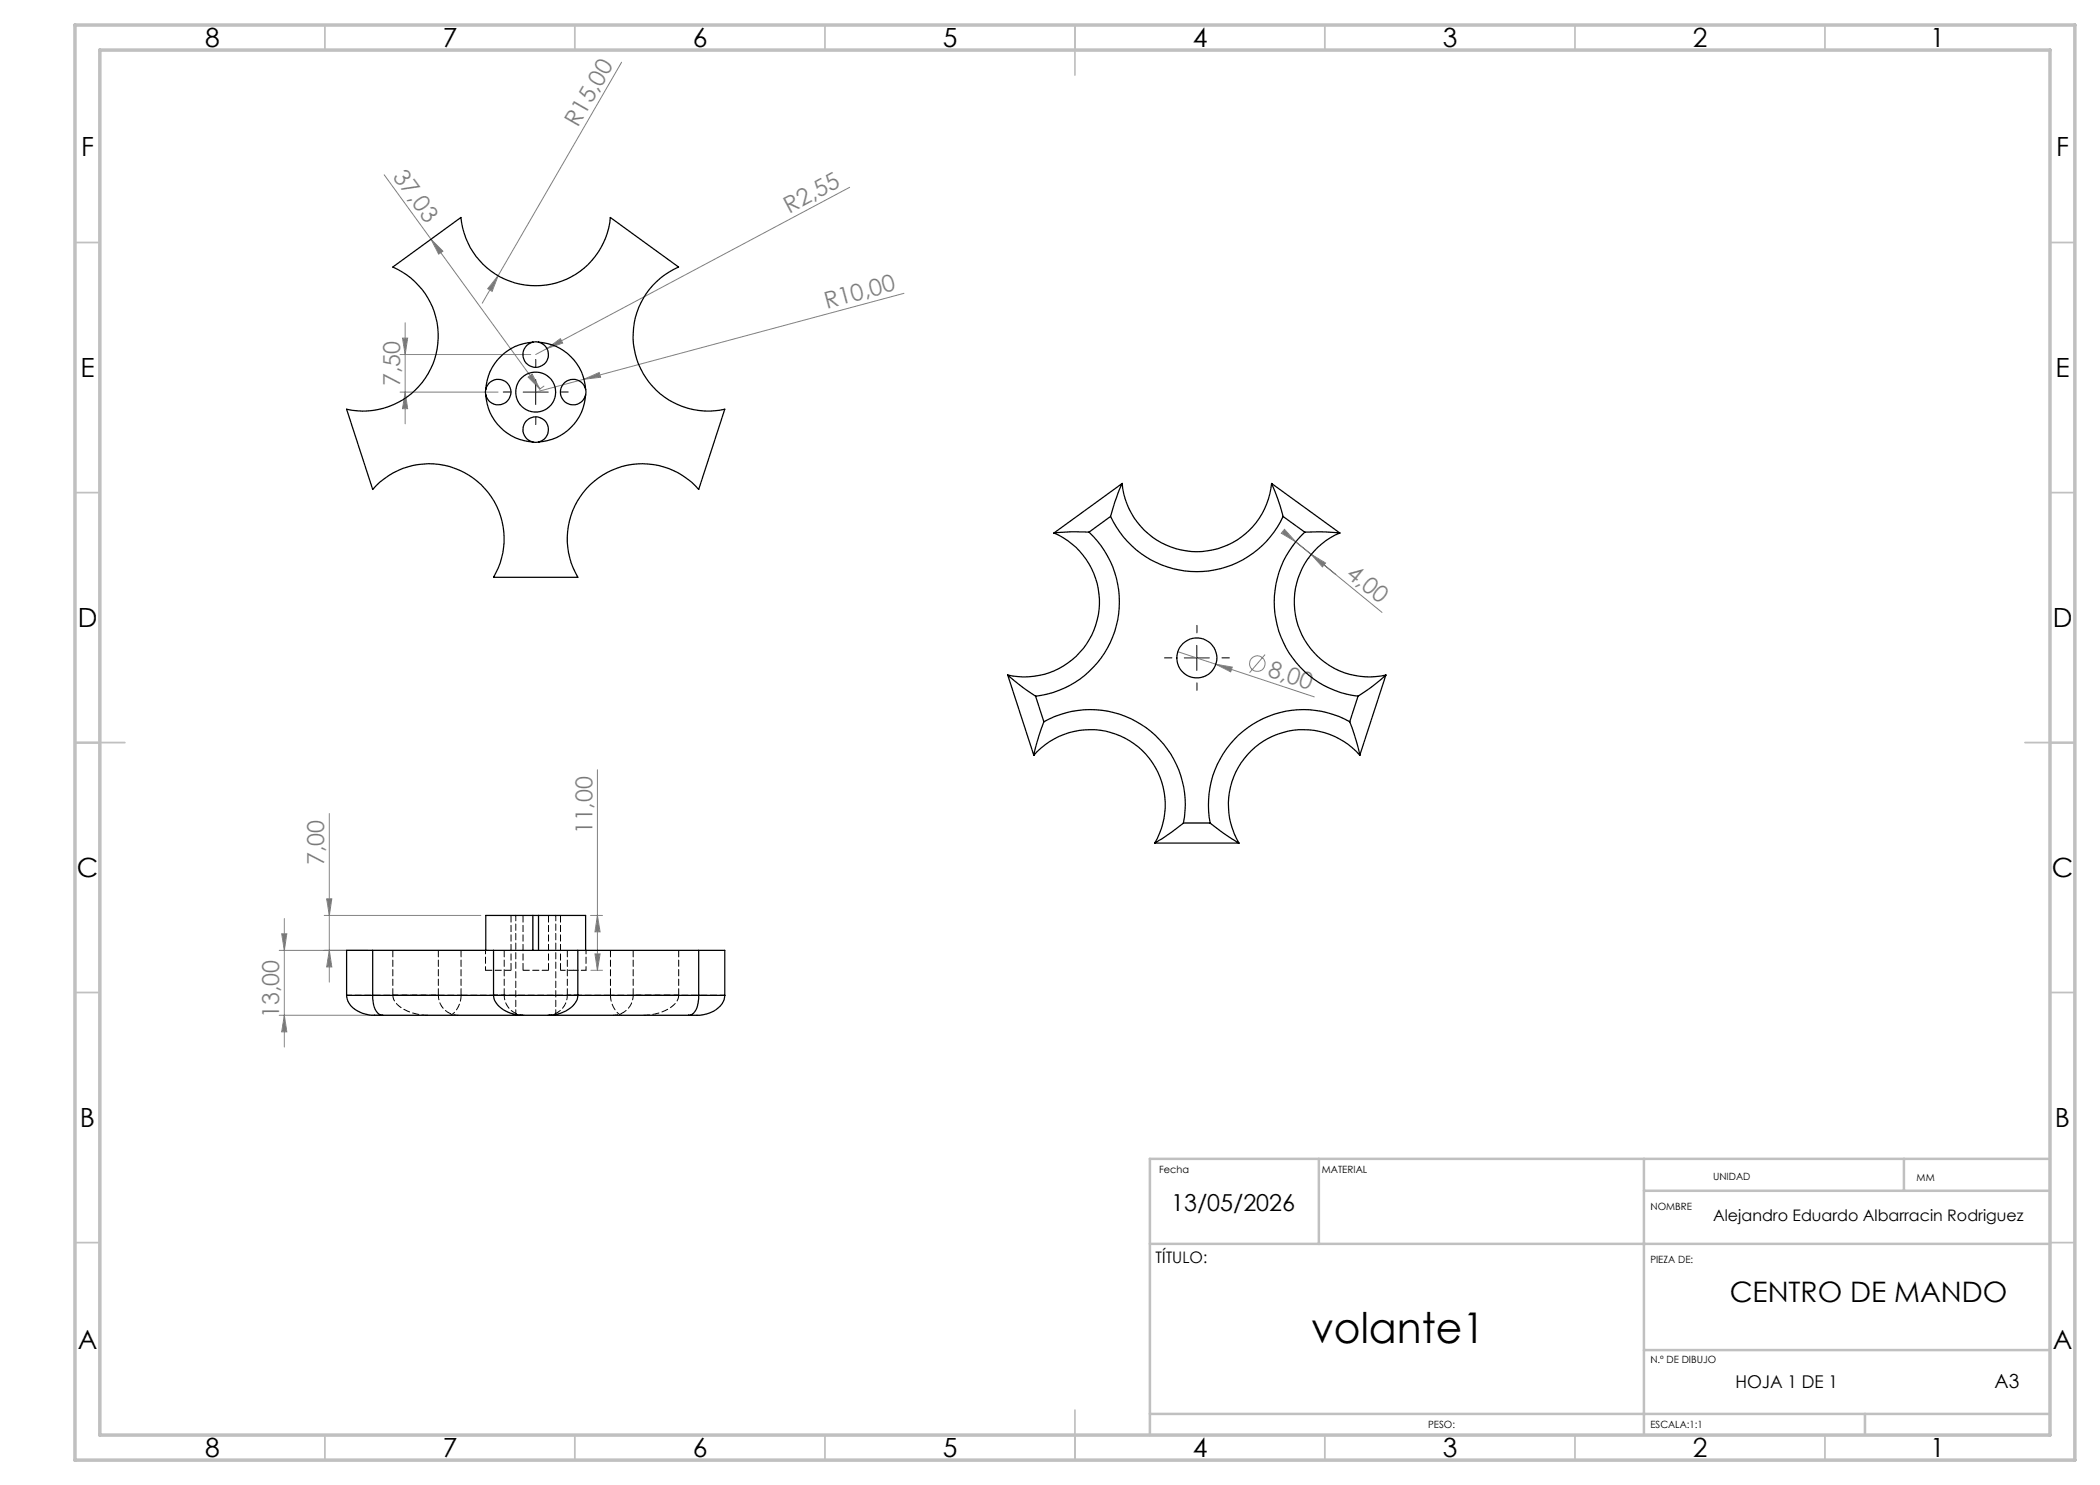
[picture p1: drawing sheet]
<svg xmlns="http://www.w3.org/2000/svg" width="420mm" height="297mm" viewBox="0 0 420 297" stroke-linecap="round" stroke-linejoin="round" font-family="sans-serif">
<g fill="none" stroke="#808080" stroke-width=".2">
<path d="M124.3 12.4l-24.7 42.7M76.8 35l9.4 12.9M169.9 37.5l-62.8 33.4M86.2 47.9l21.8 29.9M86.2 47.9l2.4 2.3-.9 .6zM99.6 55.1l-1.2 3.2-.9-.6zM99.6 55.1l-3.2 5.5M180.8 58.7l-73.7 19.7M80 70.9h26.2M80 78.4h19.6M80.5 67.6h1l-.5 3.3zM81 78.4l.5 3.3h-1z"/>
<path d="M81 64.6v20.2M105.6 75.4l.8-.6 1.6 3zM108.8 77.2l-.9 .6M109.4 69.7l2.7-2 .4 .9zM116.8 75.8l3-1.3 .3 1zM256.9 105.9l2.3 2.5-2.9-1.8zM258.5 109.1h.1M259.2 108.4l17.2 14.1M259.2 108.4l3.1 2.5M261.6 111.7h.1M262.3 110.9l2.8 1.7-.6 .8zM262.3 110.9l4.9 4"/>
<path d="M235.6 130.3l27.3 9.1M243.2 132.9l3.3 .5-.4 1zM253 130.9l-3.1 3.6M119.5 153.9v40.2M65.3 179.8h1.1l-.5 3.3zM65.9 162.7v33.7M55.8 190.1h41.9M56.3 186.8h1.1l-.5 3.3zM56.9 183.7v25.7M64.8 183.1h31.4M65.9 190.1l.5 3.3h-1.1zM118.1 183.1h2.4"/>
<path d="M118.2 194.1h2.3M119 190.8h1l-.5 3.3zM119.5 183.1l.5 3.3h-1zM55.8 203.1h19.8M56.9 203.1l.5 3.3h-1.1z"/>
<circle cx="251.5" cy="132.7" r="1.55"/>
</g>
<path d="M102.2 78.4h-1.5M107.2 73.4v-1.5M112.2 78.4h1.5M107.2 83.4v1.5M234.4 131.6h-1.5M239.4 126.6v-1.5M239.4 136.6v1.5M244.4 131.6h1.5" fill="none" stroke="#000" stroke-width=".2" stroke-dasharray="15.2 1.3 1.3 1.3"/>
<path d="M104.6 78.4h5M107.1 75.9v5M236.9 131.6h5M239.4 129.1v5" fill="none" stroke="#000" stroke-width=".2"/>
<g fill="none" stroke="#c0c0c0" stroke-width=".35">
<path d="M65 5v5M115 5v5M165 5v5M215 5v10M265 5v5M315 5v5M365 5v5M15 48.5h5M410 48.5h5M15 98.5h5M410 98.5h5M15 148.5h10"/>
<path d="M405 148.5h10M15 198.5h5M410 198.5h5M15 248.5h5M410 248.5h5M65 287v5M115 287v5M165 287v5M215 282v10M265 287v5M315 287v5M365 287v5"/>
</g>
<path d="M263.8 231.8v17M328.8 231.8v55.2M328.8 238.2h81.2M380.8 231.8v6.4M410 231.8h-180v55.2M230 248.8h180M328.8 270h81.2M230 282.8h180M373 282.8v4.2" fill="none" stroke="#c0c0c0" stroke-width=".5"/>
<path d="M15 5h400v287h-400zM20 10h390v277h-390z" fill="none" stroke="#c0c0c0" stroke-width=".7"/>
<g fill="#808080">
<path d="M116.8 75.8l3-1.3 .3 1z"/>
<path d="M109.4 69.7l2.7-2 .4 .9z"/>
<path d="M99.6 55.1l-1.2 3.2-.9-.6z"/>
<path d="M243.2 132.9l3.3 .5-.4 1z"/>
<path d="M105.6 75.4l.8-.6 1.6 3zM86.2 47.9l2.4 2.3-.9 .6z"/>
<path d="M256.9 105.9l2.3 2.5-2.9-1.8zM262.3 110.9l2.8 1.7-.6 .8z"/>
<path d="M119 190.8h1l-.5 3.3zM119.5 183.1l.5 3.3h-1z"/>
<path d="M80.5 67.6h1l-.5 3.3zM81 78.4l.5 3.3h-1zM56.3 186.8h1.1l-.5 3.3zM56.9 203.1l.5 3.3h-1.1zM65.3 179.8h1.1l-.5 3.3zM65.9 190.1l.5 3.3h-1.1z"/>
</g>
<g fill="none" stroke="#000" stroke-width=".25">
<path d="M78.6 53.4l13.6-9.9a15 15 0 0 0 14.9 13.6 15 15 0 0 0 15-13.6l13.6 9.9a15 15 0 0 0-8.4 18.4 15 15 0 0 0 17.7 10l-5.3 16.1a15 15 0 0 0-20.1-2.3 15 15 0 0 0-4 19.9h-16.9a15 15 0 0 0-4-19.9 15 15 0 0 0-20.2 2.3l-5.2-16.1a15 15 0 0 0 17.6-10 15 15 0 0 0-8.3-18.4zM97.2 77.9a2.55 2.55 0 0 1 3.9-1.6 2.55 2.55 0 0 1 0 4.2 2.55 2.55 0 0 1-3.9-1.5M97.2 79a10.1 10.1 0 0 0 9.4 9.4M97.2 77.9v1.1M106.6 68.4a2.55 2.55 0 0 0-1.6 4 2.55 2.55 0 0 0 4.2 0 2.55 2.55 0 0 0-1.5-4M106.6 68.4a10.1 10.1 0 0 0-9.4 9.5M106.6 68.4h1.1M107.7 68.4a10.1 10.1 0 0 1 9.4 9.5M117.1 77.9a2.55 2.55 0 0 0-3.9-1.6 2.55 2.55 0 0 0 0 4.2 2.55 2.55 0 0 0 3.9-1.5M117.1 79a10.1 10.1 0 0 1-9.4 9.4M117.1 77.9v1.1M106.6 88.4a2.55 2.55 0 0 1-1.6-3.9 2.55 2.55 0 0 1 4.2 0 2.55 2.55 0 0 1-1.5 3.9"/>
<path d="M106.6 88.4h1.1M224.4 96.7a31.6 31.6 0 0 0-2.3 6.6M224.4 96.7a15 15 0 0 0 15 13.6 15 15 0 0 0 14.9-13.6M224.4 96.7l-13.6 9.9M254.3 96.7l1.3 3.2 1 3.4M254.3 96.7l13.7 9.9M210.8 106.6a15 15 0 0 1 8.3 18.4 15 15 0 0 1-17.6 10M217.8 106.4h-3.6l-3.4 .2M217.8 106.4a19 19 0 0 1 5.2 19.9 19 19 0 0 1-15.9 12.9M222.1 103.3a19 19 0 0 0 17.3 11 19 19 0 0 0 17.2-11M222.1 103.3l-4.3 3.1M256.6 103.3l4.3 3.1"/>
<path d="M260.9 106.4h3l4.1 .2M260.9 106.4a19 19 0 0 0-5.1 19.8 19 19 0 0 0 15.8 13M268 106.6a15 15 0 0 0-8.4 18.4 15 15 0 0 0 17.6 10M201.5 135l3.2 2.6 2.4 1.6M201.5 135l5.3 16.1M207.1 139.2l1.7 5.2M271.6 139.2l-1.7 5.2M277.2 135l-3.1 2.6-2.5 1.6M277.2 135l-5.2 16.1M206.8 151.1a15 15 0 0 1 20.1-2.3 15 15 0 0 1 4 19.8M208.8 144.4a34.6 34.6 0 0 0-2 6.7M208.8 144.4a19 19 0 0 1 20.4 1.1 19 19 0 0 1 7.5 19.1"/>
<path d="M269.9 144.4a19 19 0 0 0-20.4 1.2 19 19 0 0 0-7.5 19M269.9 144.4l1.4 3.9 .7 2.8M272 151.1a15 15 0 0 0-20.2-2.3 15 15 0 0 0-4 19.8M230.9 168.6h16.9M236.7 164.6a34.8 34.8 0 0 1-5.8 4M236.7 164.6h5.3M242 164.6a40.8 40.8 0 0 0 5.8 4M69.3 199.1a4.1 4.1 0 0 0 3.1 3.5l.6 .2a9 9 0 0 0 3.6 .3M69.3 199.1h5.2M74.5 199.1a4.6 4.6 0 0 0 1.3 3.7l.8 .3M74.5 190.1h24.2M74.5 199.1h24.2"/>
<path d="M74.5 190.1h-5.2v9M74.5 190.1v9M98.7 199.1a4.4 4.4 0 0 0 3.4 3.5l1.2 .3 1.2 .2M98.7 199.1h16.9M98.7 190.1h16.9M98.7 190.1v9M106.6 183.1h1.1M106.6 183.1h-9.4v7M106.6 183.1v7M107.7 183.1h9.4v7M107.7 183.1v7M115.6 199.1a4.4 4.4 0 0 1-3.4 3.5l-1.2 .3-1.2 .2"/>
<path d="M115.6 190.1h24.1M115.6 199.1h24.1M115.6 190.1v9M139.7 199.1v1.1a3.1 3.1 0 0 1-1.7 2.9h-.3M139.7 199.1h5.3M139.7 190.1v9M139.7 190.1h5.3v9M145 199.1a4.4 4.4 0 0 1-3.7 3.7 9 9 0 0 1-3.6 .3M76.6 203.1h27.9M104.5 203.1h5.3M109.8 203.1h27.9"/>
<circle cx="107.1" cy="78.4" r="4"/>
<circle cx="239.4" cy="131.6" r="4"/>
</g>
<path d="M97.1 194.1h5.1M104.6 194.1h5.1M122.1 199.1h-29.9" fill="none" stroke="#000" stroke-width=".2" stroke-dasharray="1.3 .6"/>
<path d="M78.6 199.1h9.1h-18.4M112.1 194.1h2.6M114.7 194.1h2.5M145 199.1h-18.4h9.1" fill="none" stroke="#000" stroke-width=".2" stroke-dasharray="1.3 .6" stroke-dashoffset=".3"/>
<path d="M135.7 199.1a3.8 3.8 0 0 1-2.7 3.1l-2 .6-2.3 .3M85.6 203.1a8.1 8.1 0 0 1-6.7-2.9l-.3-1.1M89.9 203.1a4 4 0 0 0 2.3-3.3v-.7M124.4 203.1a4 4 0 0 1-2.3-3.3v-.7" fill="none" stroke="#000" stroke-width=".2" stroke-dasharray="1.3 .6" stroke-dashoffset=".1"/>
<path d="M78.6 199.1v-9M87.7 199.1v-9M92.2 199.1v-9M100.8 199.1v-9M102.2 194.1v-11M104.6 183.1v11M109.7 194.1v-11M112.1 183.1v11M113.5 190.1v9M122.1 199.1v-9M126.6 190.1v9M135.7 199.1v-9" fill="none" stroke="#000" stroke-width=".2" stroke-dasharray="1.3 .6" stroke-dashoffset="-.1"/>
<path d="M92.2 199.1h-13.6M97.1 190.1v4M117.2 194.1v-4M135.7 199.1h-13.6" fill="none" stroke="#000" stroke-width=".2" stroke-dasharray="1.3 .6" stroke-dashoffset=".5"/>
<path d="M98.7 199.1h2.1h-2.1M113.5 199.1a4 4 0 0 1-4 4M115.6 199.1h-2.1h2.1M126.6 199.1a4 4 0 0 1-4 4M91.7 203.1a4 4 0 0 1-4-4M104.8 203.1a4 4 0 0 1-4-4" fill="none" stroke="#000" stroke-width=".2" stroke-dasharray="1.3 .6" stroke-dashoffset=".4"/>
<path d="M103.2 183.1v20M111.2 203.1v-20" fill="none" stroke="#000" stroke-width=".2" stroke-dasharray="1.3 .6" stroke-dashoffset=".2"/>
<text font-size="8.5" x="262.2" y="268.7">volante1</text>
<text font-size="5.6" x="345.9" y="260.4">CENTRO DE MANDO</text>
<g font-size="5.3">
<text x="41" y="9.5">8</text>
<text x="88.5" y="9.5">7</text>
<text x="138.5" y="9.5">6</text>
<text x="188.5" y="9.5">5</text>
<text x="238.5" y="9.5">4</text>
<text x="288.5" y="9.5">3</text>
<text x="338.5" y="9.5">2</text>
<text x="386" y="9.5">1</text>
<text x="16.2" y="31.2">F</text>
<text x="411.2" y="31.2">F</text>
<text x="16.1" y="75.5">E</text>
<text x="411.1" y="75.5">E</text>
<text x="15.5" y="125.5">D</text>
<text x="410.5" y="125.5">D</text>
<text x="15.4" y="175.5">C</text>
<text x="410.4" y="175.5">C</text>
<text x="16" y="225.5">B</text>
<text x="411" y="225.5">B</text>
<text x="15.5" y="269.7">A</text>
<text x="410.5" y="269.7">A</text>
<text x="41" y="291.5">8</text>
<text x="88.5" y="291.5">7</text>
<text x="138.5" y="291.5">6</text>
<text x="188.5" y="291.5">5</text>
<text x="238.5" y="291.5">4</text>
<text x="288.5" y="291.5">3</text>
<text x="338.5" y="291.5">2</text>
<text x="386" y="291.5">1</text>
</g>
<g font-size="4.7" fill="#808080">
<text x="115.6" y="25.6" transform="rotate(-60 115.6 25.6)">R15,00</text>
<text x="78.4" y="35.4" transform="rotate(54 78.4 35.4)">37,03</text>
<text x="157.8" y="42.7" transform="rotate(-28 157.8 42.7)">R2,55</text>
<text x="165.3" y="61.8" transform="rotate(-15 165.3 61.8)">R10,00</text>
<text x="80" y="77.2" transform="rotate(-90 80 77.2)">7,50</text>
<text x="269" y="115.1" transform="rotate(39 269 115.1)">4,00</text>
<text x="253.4" y="135.1" transform="rotate(18 253.4 135.1)">8,00</text>
<text x="118.5" y="166.9" transform="rotate(-90 118.5 166.9)">11,00</text>
<text x="64.9" y="173" transform="rotate(-90 64.9 173)">7,00</text>
<text x="55.9" y="203.6" transform="rotate(-90 55.9 203.6)">13,00</text>
</g>
<text font-size="4.7" x="234.3" y="242.1">13/05/2026</text>
<text font-size="3.9" x="398.9" y="277.7">A3</text>
<text font-size="3.5" x="347.1" y="277.7">HOJA 1 DE 1</text>
<g font-size="3.2">
<text x="342.6" y="244.3">Alejandro Eduardo Albarracin Rodriguez</text>
<text x="231.1" y="252.5">TÍTULO:</text>
</g>
<g font-size="2">
<text x="231.8" y="234.6">Fecha</text>
<text x="264.4" y="234.6">MATERIAL</text>
<text x="342.6" y="236">UNIDAD</text>
<text x="383.3" y="236.2">MM</text>
<text x="330.1" y="242.1">NOMBRE</text>
<text x="330.1" y="252.5">PIEZA DE:</text>
<text x="330.1" y="272.5">N.º DE DIBUJO</text>
<text x="285.6" y="285.5">PESO:</text>
<text x="330.1" y="285.6">ESCALA:1:1</text>
</g>
</svg>
